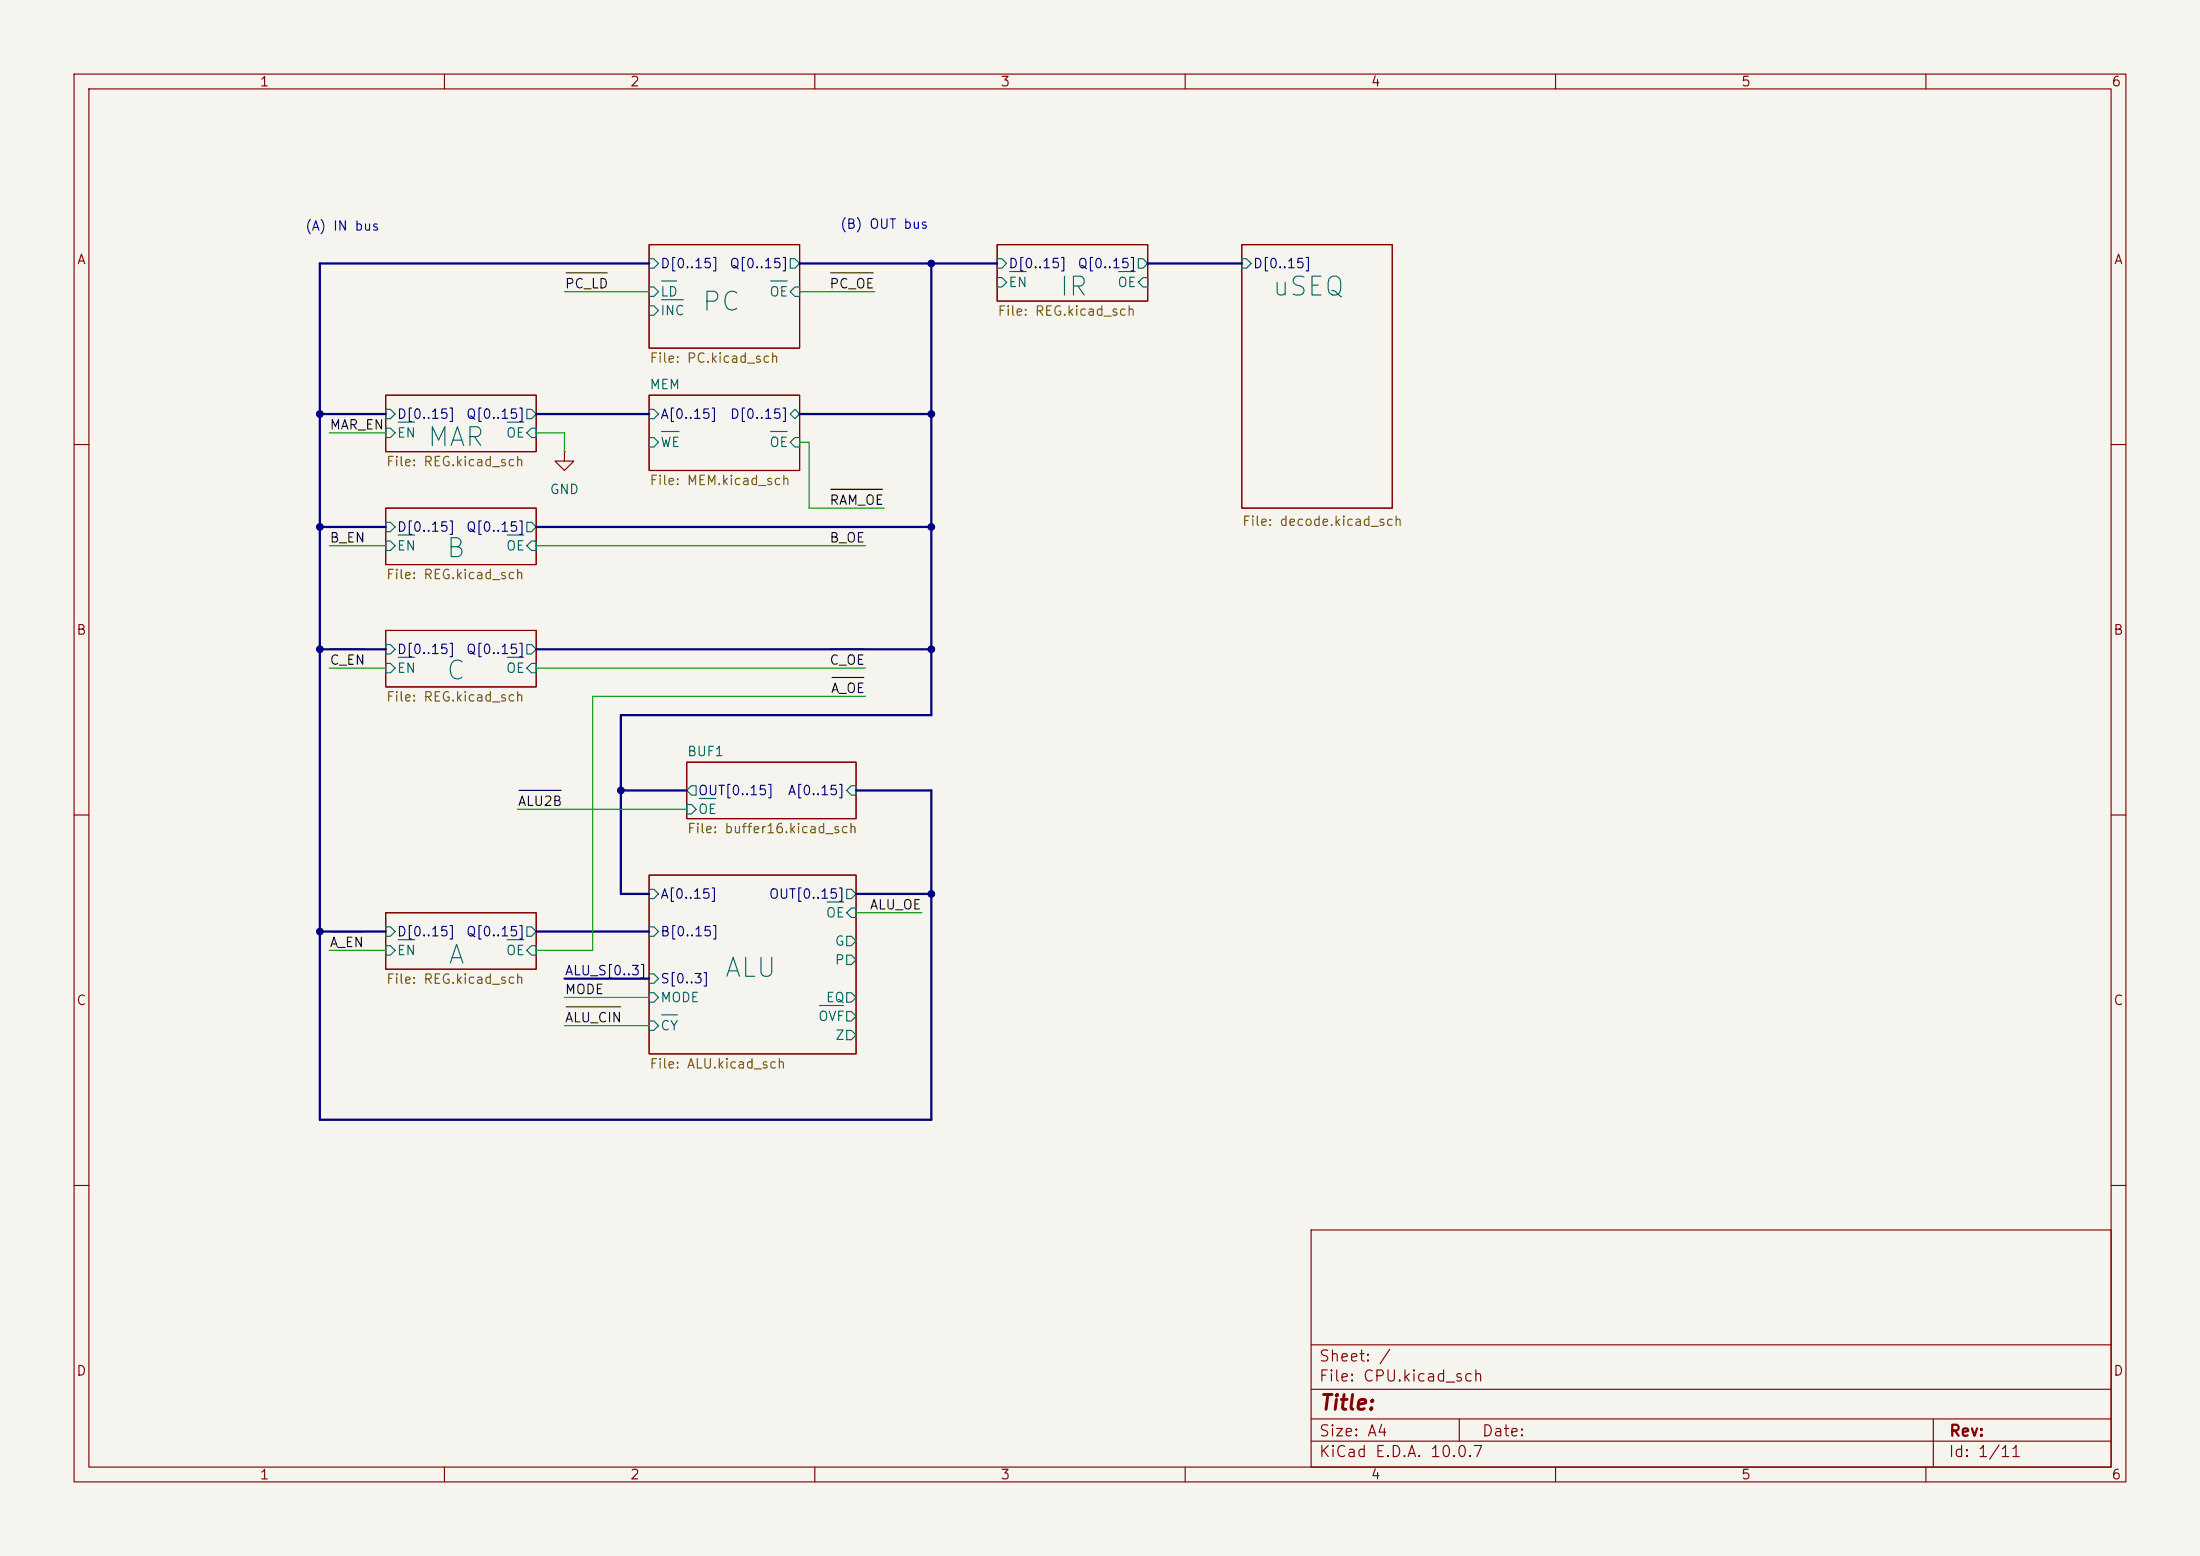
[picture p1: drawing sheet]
<svg xmlns="http://www.w3.org/2000/svg" width="297mm" height="210mm" viewBox="0 0 297 210" stroke-linecap="round" stroke-linejoin="round" font-family="sans-serif">
<path d="M0 0h297v210h-297z" fill="#f5f4ef" stroke="#f5f4ef" stroke-width=".14"/>
<g fill="none" stroke="#840000" stroke-width=".15">
<path d="M10 10h277v190h-277zM12 12h273v186h-273zM60 10v2M110 10v2M160 10v2M210 10v2M260 10v2M87.6 33h20.3v14h-20.3zM134.6 33h20.3v7.6h-20.3zM167.6 33h20.4v35.6h-20.4zM52.1 53.3h20.3v7.7h-20.3zM87.6 53.3h20.3v10.2h-20.3z"/>
<path d="M10 60h2M52.1 68.6h20.3v7.6h-20.3zM76.2 61v1.2h1.3l-1.3 1.3-1.3-1.3h1.3M76.2 61h.1M285 60h2M52.1 85.1h20.3v7.6h-20.3zM10 110h2M87.6 118.1h28v24.1h-28zM92.7 102.9h22.9v7.6h-22.9zM285 110h2M52.1 123.2h20.3v7.6h-20.3zM10 160h2"/>
<path d="M177 166h108v32h-108zM285 160h2M60 198v2M110 198v2M160 198v2M177 194.5h108M177 191.5h108M177 187.5h108M177 181.5h108M197 191.5v3M210 198v2M260 198v2"/>
<path d="M261 191.5v6.5"/>
</g>
<g fill="none" stroke="#006464" stroke-width=".15">
<path d="M87.6 34.9h.7l.6 .7-.6 .6h-.7zM87.6 38.7h.7l.6 .7-.6 .6h-.7zM89.3 37.9h2.1M104 37.9h2.3M106.7 34.9h.6l.6 .7-.6 .6h-.6zM107.3 38.7h.6v1.3h-.6l-.6-.6zM134.6 37.5h.7l.6 .6-.6 .6h-.7zM134.6 34.9h.7l.6 .7-.6 .6h-.7zM136.3 36.7h2.2M151 36.7h2.3M153.7 34.9h.6l.6 .7-.6 .6h-.6zM154.3 37.5h.6v1.2h-.6l-.6-.6z"/>
<path d="M167.6 34.9h.7l.6 .7-.6 .6h-.7zM52.1 55.2h.6l.6 .7-.6 .6h-.6zM52.1 57.8h.6l.6 .6-.6 .7h-.6zM53.8 57h2.2M68.5 57h2.2M71.1 58.4l.7-.6h.6v1.3h-.6zM71.1 55.2h.7l.6 .7-.6 .6h-.7zM87.6 41.3h.7l.6 .6-.6 .6h-.7zM87.6 55.2h.7l.6 .7-.6 .6h-.7zM87.6 59.1h.7l.6 .6-.6 .6h-.7zM89.3 40.5h3M89.3 58.2h2.4"/>
<path d="M104 58.2h2.3M106.7 55.9l.6-.7 .6 .7-.6 .6zM107.3 59.1h.6v1.2h-.6l-.6-.6zM52.1 73h.6l.6 .7-.6 .6h-.6zM52.1 70.5h.6l.6 .6-.6 .7h-.6zM53.8 72.2h2.2M68.5 72.2h2.2M71.1 70.5h.7l.6 .6-.6 .7h-.7zM71.8 73h.6v1.3h-.6l-.7-.6zM52.1 89.5h.6l.6 .7-.6 .6h-.6zM52.1 87h.6l.6 .6-.6 .7h-.6zM53.8 88.7h2.2"/>
<path d="M68.5 88.7h2.2M71.1 87h.7l.6 .6-.6 .7h-.7zM71.8 89.5h.6v1.3h-.6l-.7-.6zM92.7 108.6h.6l.7 .6-.7 .7h-.6zM93.3 106h.7v1.3h-.7l-.6-.6zM94.4 107.8h2.2M114.9 106h.7v1.3h-.7l-.6-.6zM52.1 127.6h.6l.6 .7-.6 .6h-.6zM52.1 125.1h.6l.6 .6-.6 .7h-.6zM53.8 126.8h2.2M68.5 126.8h2.2M71.1 125.1h.7l.6 .6-.6 .7h-.7z"/>
<path d="M71.8 127.6h.6v1.3h-.6l-.7-.6zM87.6 131.4h.7l.6 .7-.6 .6h-.7zM87.6 134h.7l.6 .6-.6 .7h-.7zM87.6 125.1h.7l.6 .6-.6 .7h-.7zM87.6 120h.7l.6 .7-.6 .6h-.7zM87.6 137.8h.7l.6 .6-.6 .7h-.7zM89.3 137h2.1M110.6 135.7h3.3M111.7 121.7h2.2M114.3 120h.6l.7 .7-.7 .6h-.6zM114.3 126.4h.6l.7 .6-.7 .6h-.6zM114.3 128.9h.6l.7 .6-.7 .7h-.6z"/>
<path d="M114.3 134h.6l.7 .6-.7 .7h-.6zM114.3 136.5h.6l.7 .7-.7 .6h-.6zM114.3 139.1h.6l.7 .6-.7 .6h-.6zM114.9 122.6h.7v1.2h-.7l-.6-.6z"/>
</g>
<g fill="none" stroke="#0f0f0f" stroke-width=".15">
<path d="M76.4 36.8h5.6M112.1 36.8h5.8M44.7 55.9h7M44.7 71.1h4.4M112.1 71.1h4.5M112.1 66h7.1M44.7 87.6h4.4M112.1 87.6h4.5M112.3 91.4h4.3M70.1 106.7h5.6M44.7 125.7h4.3M76.4 135.9h7.4"/>
<path d="M117.6 120.6h6.6"/>
</g>
<g fill="none" stroke="#000084" stroke-width=".3">
<path d="M87.6 35.6h-44.4v115.5h82.5v-44.4h-10.1M107.9 35.6h26.7M125.7 35.6v60.9h-41.9v24.2h3.8M154.9 35.6h12.7M43.2 55.9h8.9M72.4 55.9h15.2M107.9 55.9h17.8M43.2 71.1h8.9M72.4 71.1h53.3M43.2 87.6h8.9M72.4 87.6h53.3M83.8 106.7h8.9"/>
<path d="M43.2 125.7h8.9M72.4 125.7h15.2M76.2 132.1h11.4M115.6 120.7h10.1"/>
</g>
<g fill="none" stroke="#009600" stroke-width=".15">
<path d="M76.2 39.4h11.4M107.9 39.4h10.2M44.4 58.4h7.7M72.4 58.4h3.8v2.6M107.9 59.7h1.3v8.9h10.2M44.4 73.7h7.7M72.4 73.7h44.4M44.4 90.2h7.7M72.4 90.2h44.4M116.8 94h-36.8v34.3h-7.6M69.8 109.2h22.9M44.4 128.3h7.7"/>
<path d="M76.2 134.6h11.4M76.2 138.4h11.4M115.6 123.2h8.9"/>
</g>
<g fill="#000084" stroke="#000084" stroke-width=".14">
<circle cx="43.2" cy="55.9" r=".46"/>
<circle cx="43.2" cy="71.1" r=".46"/>
<circle cx="43.2" cy="87.6" r=".46"/>
<circle cx="125.7" cy="71.1" r=".46"/>
<circle cx="125.7" cy="35.6" r=".46"/>
<circle cx="125.7" cy="55.9" r=".46"/>
<circle cx="125.7" cy="120.7" r=".46"/>
<circle cx="83.8" cy="106.7" r=".46"/>
<circle cx="43.2" cy="125.7" r=".46"/>
<circle cx="125.7" cy="87.6" r=".46"/>
</g>
<g font-size="2.5" fill="#006464">
<text x="142.8" y="40.6">IR</text>
<text x="171.6" y="40.6">uSEQ</text>
<text x="94.6" y="42.6">PC</text>
<text x="57.5" y="60.9">MAR</text>
<text x="60" y="75.9">B</text>
<text x="60" y="92.4">C</text>
<text x="60.3" y="130.8">A</text>
<text x="97.6" y="132.5">ALU</text>
</g>
<text font-size="2" fill="#840000" x="178" y="190.8">Title:</text>
<g font-size="1.5" fill="#840000">
<text x="178" y="184.1">Sheet: /</text>
<text x="178" y="186.8">File: CPU.kicad_sch</text>
<text x="178" y="197">KiCad E.D.A. 10.0.7</text>
<text x="178" y="194.2">Size: A4</text>
<text x="200" y="194.2">Date:</text>
<text x="263" y="197">Id: 1/11</text>
<text x="263" y="194.2">Rev:</text>
</g>
<g font-size="1.3" fill="#840000">
<text x="35" y="12">1</text>
<text x="85" y="12">2</text>
<text x="135" y="12">3</text>
<text x="185" y="12">4</text>
<text x="235" y="12">5</text>
<text x="285" y="12">6</text>
<text x="10.3" y="36">A</text>
<text x="285.3" y="36">A</text>
<text x="10.2" y="86">B</text>
<text x="285.2" y="86">B</text>
<text x="10.2" y="136">C</text>
<text x="285.2" y="136">C</text>
<text x="10.2" y="186">D</text>
<text x="285.2" y="186">D</text>
<text x="35" y="200">1</text>
<text x="85" y="200">2</text>
<text x="135" y="200">3</text>
<text x="185" y="200">4</text>
<text x="235" y="200">5</text>
<text x="285" y="200">6</text>
</g>
<g font-size="1.3" fill="#0000c2">
<text x="41.1" y="31.4">(A) IN bus</text>
<text x="113.3" y="31.2">(B) OUT bus</text>
</g>
<g font-size="1.3" fill="#0f0f0f">
<text x="76.2" y="39.2">PC_LD</text>
<text x="111.9" y="39.2">PC_OE</text>
<text x="44.4" y="58.3">MAR_EN</text>
<text x="111.9" y="68.5">RAM_OE</text>
<text x="44.4" y="73.5">B_EN</text>
<text x="111.9" y="73.5">B_OE</text>
<text x="44.4" y="90">C_EN</text>
<text x="111.9" y="90">C_OE</text>
<text x="112.1" y="93.9">A_OE</text>
<text x="69.8" y="109.1">ALU2B</text>
<text x="117.3" y="123.1">ALU_OE</text>
<text x="44.4" y="128.1">A_EN</text>
<text x="76.2" y="134.5">MODE</text>
<text x="76.2" y="138.3">ALU_CIN</text>
</g>
<g font-size="1.3" fill="#000084">
<text x="89.1" y="36.5">D[0..15]</text>
<text x="98.4" y="36.5">Q[0..15]</text>
<text x="136.1" y="36.5">D[0..15]</text>
<text x="145.4" y="36.5">Q[0..15]</text>
<text x="169.1" y="36.5">D[0..15]</text>
<text x="53.5" y="56.8">D[0..15]</text>
<text x="62.8" y="56.8">Q[0..15]</text>
<text x="89.1" y="56.8">A[0..15]</text>
<text x="98.5" y="56.8">D[0..15]</text>
<text x="53.5" y="72.1">D[0..15]</text>
<text x="62.8" y="72.1">Q[0..15]</text>
<text x="53.5" y="88.6">D[0..15]</text>
<text x="62.8" y="88.6">Q[0..15]</text>
<text x="94.1" y="107.6">OUT[0..15]</text>
<text x="106.3" y="107.6">A[0..15]</text>
<text x="89.1" y="121.6">A[0..15]</text>
<text x="103.7" y="121.6">OUT[0..15]</text>
<text x="53.5" y="126.7">D[0..15]</text>
<text x="62.8" y="126.7">Q[0..15]</text>
<text x="76.2" y="132">ALU_S[0..3]</text>
<text x="89.1" y="126.7">B[0..15]</text>
<text x="89.1" y="133">S[0..3]</text>
</g>
<g font-size="1.3" fill="#006464">
<text x="89.1" y="40.3">LD</text>
<text x="103.8" y="40.3">OE</text>
<text x="136.1" y="39.1">EN</text>
<text x="150.8" y="39.1">OE</text>
<text x="89.1" y="42.9">INC</text>
<text x="87.6" y="52.8">MEM</text>
<text x="53.5" y="59.4">EN</text>
<text x="68.2" y="59.4">OE</text>
<text x="89.1" y="60.7">WE</text>
<text x="103.8" y="60.7">OE</text>
<text x="74.1" y="67">GND</text>
<text x="53.5" y="74.6">EN</text>
<text x="68.2" y="74.6">OE</text>
<text x="53.5" y="91.1">EN</text>
<text x="68.2" y="91.1">OE</text>
<text x="92.7" y="102.4">BUF1</text>
<text x="94.1" y="110.2">OE</text>
<text x="111.4" y="124.2">OE</text>
<text x="53.5" y="129.2">EN</text>
<text x="68.2" y="129.2">OE</text>
<text x="112.6" y="128">G</text>
<text x="112.6" y="130.5">P</text>
<text x="89.1" y="135.6">MODE</text>
<text x="111.4" y="135.6">EQ</text>
<text x="89.1" y="139.4">CY</text>
<text x="110.4" y="138.1">OVF</text>
<text x="112.7" y="140.7">Z</text>
</g>
<g font-size="1.3" fill="#725600">
<text x="134.6" y="42.9">File: REG.kicad_sch</text>
<text x="87.6" y="49.3">File: PC.kicad_sch</text>
<text x="52" y="63.3">File: REG.kicad_sch</text>
<text x="87.6" y="65.8">File: MEM.kicad_sch</text>
<text x="167.6" y="71.3">File: decode.kicad_sch</text>
<text x="52" y="78.5">File: REG.kicad_sch</text>
<text x="52" y="95">File: REG.kicad_sch</text>
<text x="92.7" y="112.8">File: buffer16.kicad_sch</text>
<text x="52" y="133.1">File: REG.kicad_sch</text>
<text x="87.6" y="144.5">File: ALU.kicad_sch</text>
</g>
</svg>
